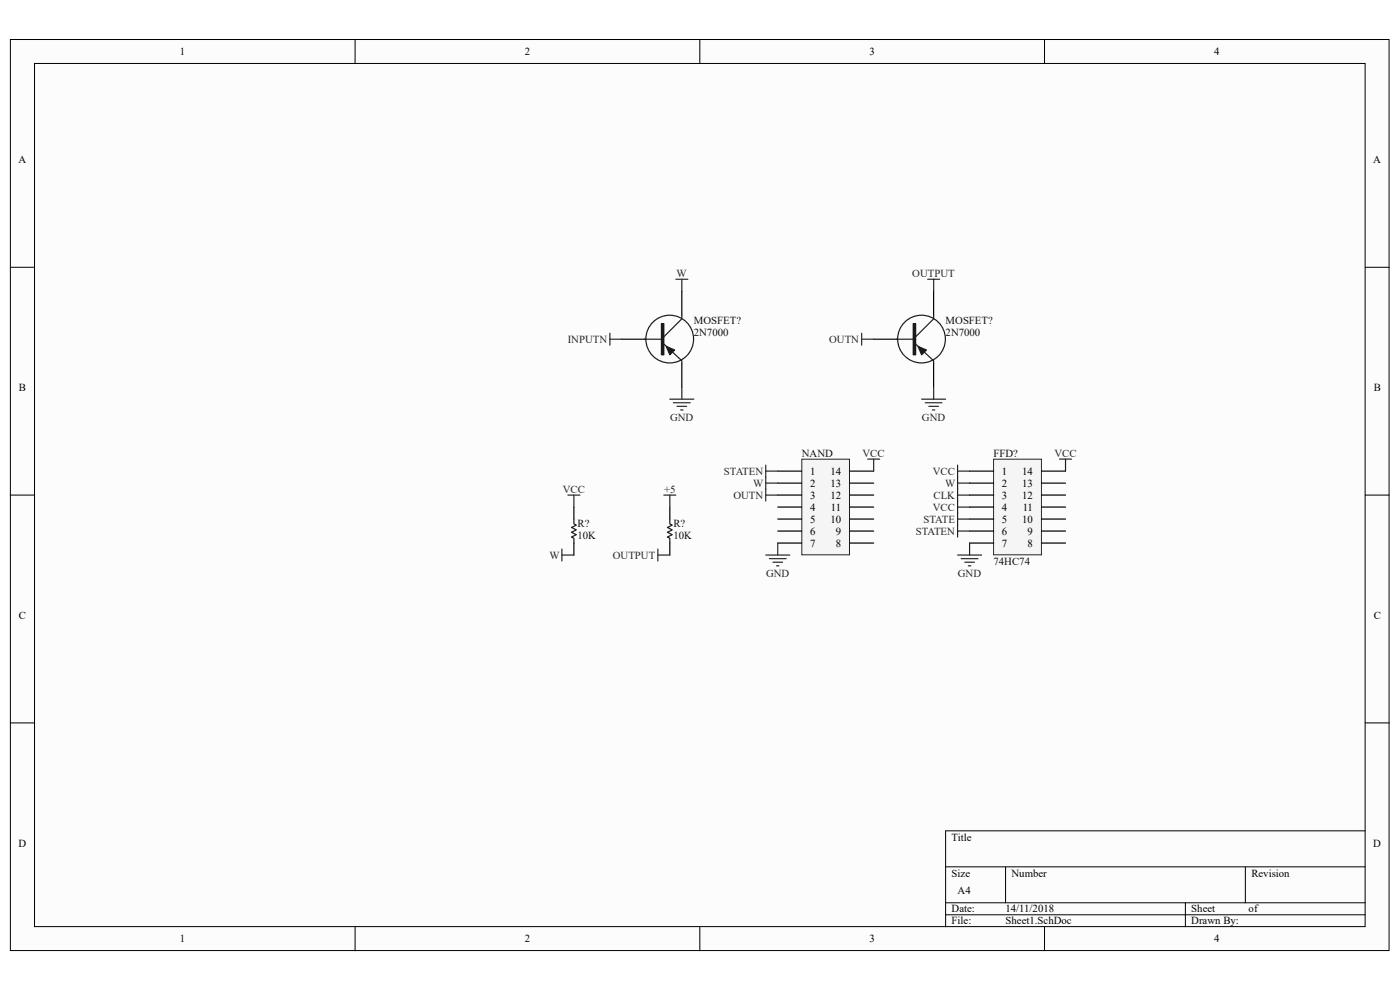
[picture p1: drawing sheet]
<svg xmlns="http://www.w3.org/2000/svg" width="297mm" height="210mm" viewBox="0 0 297 210" stroke-linecap="round" stroke-linejoin="round" font-family="sans-serif">
<path d="M2.2 8.4h292.5v193.2h-292.5z" fill="#fcfcfc"/>
<path d="M2.2 8.4h292.5v193.2h-292.5z" fill="none" stroke="#000" stroke-width=".21"/>
<path d="M7.4 13.5h282.2v183.1h-282.2z" fill="#fcfcfc"/>
<g fill="none" stroke="#000" stroke-width=".21">
<path d="M7.3 13.5h282.3v183.1h-282.3zM75.3 8.4v5.1M148.5 8.4v5.1M221.6 8.4v5.1M2.2 56.7h5.1M289.6 56.7h5.1M2.2 105h5.1M289.6 105h5.1M2.2 153.3h5.1M289.6 153.3h5.1M289.6 176.2h-89v20.4M75.3 196.6v5.1"/>
<path d="M148.5 196.6v5.1M200.6 183.9h89M200.6 191.5h89M200.6 194h89M213.3 183.9v7.6M221.6 196.6v5.1M251.5 191.5v5.1M264.2 183.9v7.6"/>
</g>
<path d="M131.9 72h5.1M144.6 61.8v5.1M144.6 77v5.1" fill="none" stroke="#000" stroke-width=".25"/>
<circle cx="142.1" cy="71.9" r="5.1" fill="none" stroke="#1c1c1c" stroke-width=".25"/>
<path d="M140.3 68.6h.5v6.7h-.5z" fill-rule="evenodd" fill="#1c1c1c"/>
<path d="M140.3 68.6h.5v6.7h-.5z" fill="none" stroke="#1c1c1c" stroke-width=".25"/>
<path d="M141.3 73.5l1.8 .7-1 1.1z" fill="#1c1c1c"/>
<g fill="none" stroke="#1c1c1c" stroke-width=".25">
<path d="M136.8 72h3.5M140.8 73l3.8 3.5v.5M141.3 73.5l1.8 .7-1 1.1zM144.6 66.9v.7l-3.8 3.8"/>
<circle cx="195.5" cy="71.9" r="5.1"/>
</g>
<path d="M143.4 59.2h2.5M144.6 59.2v2.6M129.4 70.7v2.5M129.4 72h2.5M142.1 84.7h5.1M142.9 85.4h3.5M143.6 86.2h2.1M144.4 87h.5M144.6 82.1v2.6" fill="none" stroke="#262626" stroke-width=".25"/>
<path d="M185.3 72h5.1M198.1 61.8v5.1M198.1 77v5.1" fill="none" stroke="#000" stroke-width=".25"/>
<path d="M193.7 68.6h.5v6.7h-.5z" fill-rule="evenodd" fill="#1c1c1c"/>
<path d="M193.7 68.6h.5v6.7h-.5z" fill="none" stroke="#1c1c1c" stroke-width=".25"/>
<path d="M194.8 73.5l1.7 .7-1 1.1z" fill="#1c1c1c"/>
<path d="M190.2 72h3.5M194.2 73l3.9 3.5v.5M194.8 73.5l1.7 .7-1 1.1zM198.1 66.9v.7l-3.9 3.8" fill="none" stroke="#1c1c1c" stroke-width=".25"/>
<path d="M196.8 59.2h2.5M198.1 59.2v2.6M182.8 70.7v2.5M182.8 72h2.5M195.5 84.7h5.1M196.3 85.4h3.5M197 86.2h2.1M197.8 87h.5M198.1 82.1v2.6" fill="none" stroke="#262626" stroke-width=".25"/>
<path d="M210.8 97.5h10.1v20.2h-10.1z" fill="#f5f5f5"/>
<path d="M210.8 97.4h10.1v20.3h-10.1z" fill="none" stroke="#262626" stroke-width=".21"/>
<g fill="none" stroke="#000" stroke-width=".25">
<path d="M205.7 99.9h5.1M221 99.9h5M205.7 102.5h5.1M205.7 105h5.1M205.7 107.6h5.1M205.7 110.1h5.1M205.7 112.7h5.1M205.7 115.2h5.1M221 102.5h5M221 105h5M221 107.6h5M221 110.1h5"/>
<path d="M221 112.7h5M221 115.2h5"/>
</g>
<path d="M170.1 97.5h10.1v20.2h-10.1z" fill="#f5f5f5"/>
<path d="M170.1 97.4h10.1v20.3h-10.1z" fill="none" stroke="#262626" stroke-width=".21"/>
<g fill="none" stroke="#000" stroke-width=".25">
<path d="M165 99.9h5.1M180.3 99.9h5M121.8 107.6v2.5M121.8 115.2v2.5M142.1 107.6v2.5M142.1 115.2v2.5M165 102.5h5.1M165 105h5.1M165 107.6h5.1M165 110.1h5.1M165 112.7h5.1M165 115.2h5.1"/>
<path d="M180.3 102.5h5M180.3 105h5M180.3 107.6h5M180.3 110.1h5M180.3 112.7h5M180.3 115.2h5"/>
</g>
<g fill="none" stroke="#262626" stroke-width=".25">
<path d="M162.4 99.9h2.6M162.4 98.7v7.6M184.1 97.4h2.5M185.3 97.4v2.5M203.1 98.7v15.2M203.1 99.9h2.6M224.8 97.4h2.5M226 97.4v2.5M119.2 117.7h2.6M119.2 116.5v2.5M120.5 105h2.5M121.8 105v2.6"/>
<path d="M139.6 117.7h2.5M139.6 116.5v2.5M140.8 105h2.6M142.1 105v2.6M162.4 117.7h5.1M162.4 102.5h2.6M162.4 105h2.6M163.2 118.5h3.6M164 119.3h2M165 115.2v2.5M203.1 117.7h5.1M203.1 107.6h2.6"/>
<path d="M203.1 110.1h2.6M203.1 112.7h2.6M203.1 102.5h2.6M203.1 105h2.6M203.9 118.5h3.6M204.7 119.3h2M205.7 115.2v2.5M164.7 120h.5M205.4 120h.5"/>
</g>
<path d="M121.8 110.1v1l.5 .3-1.1 .5 1.1 .5-1.1 .5 1.1 .5-1.1 .5 .6 .3v1M142.1 110.1v1l.5 .3-1 .5 1 .5-1 .5 1 .5-1 .5 .5 .3v1" fill="none" stroke="#1c1c1c" stroke-width=".25"/>
<g font-size="2.3">
<text x="38.2" y="11.7">1</text>
<text x="111.3" y="11.7">2</text>
<text x="184.4" y="11.7">3</text>
<text x="257.6" y="11.7">4</text>
<text x="3.9" y="34.6">A</text>
<text x="291.3" y="34.6">A</text>
<text x="4" y="82.9">B</text>
<text x="291.4" y="82.9">B</text>
<text x="171.9" y="100.7">1</text>
<text x="176.2" y="100.7">14</text>
<text x="212.6" y="100.7">1</text>
<text x="216.9" y="100.7">14</text>
<text x="171.9" y="103.3">2</text>
<text x="171.9" y="105.8">3</text>
<text x="176.2" y="105.8">12</text>
<text x="176.2" y="103.3">13</text>
<text x="212.6" y="103.3">2</text>
<text x="212.6" y="105.8">3</text>
<text x="216.9" y="105.8">12</text>
<text x="216.9" y="103.3">13</text>
<text x="171.9" y="108.3">4</text>
<text x="171.9" y="110.9">5</text>
<text x="171.9" y="113.4">6</text>
<text x="176.2" y="110.9">10</text>
<text x="176.3" y="108.3">11</text>
<text x="177.3" y="113.4">9</text>
<text x="212.6" y="108.3">4</text>
<text x="212.6" y="110.9">5</text>
<text x="212.6" y="113.4">6</text>
<text x="216.9" y="110.9">10</text>
<text x="217" y="108.3">11</text>
<text x="218" y="113.4">9</text>
<text x="171.9" y="116">7</text>
<text x="177.3" y="116">8</text>
<text x="212.6" y="116">7</text>
<text x="218" y="116">8</text>
<text x="4" y="131.2">C</text>
<text x="291.4" y="131.2">C</text>
<text x="3.9" y="179.6">D</text>
<text x="201.9" y="178.3">Title</text>
<text x="291.3" y="179.6">D</text>
<text x="201.9" y="185.9">Size</text>
<text x="214.6" y="185.9">Number</text>
<text x="265.5" y="185.9">Revision</text>
<text x="203.2" y="189.7">A4</text>
<text x="201.9" y="193.5">Date:</text>
<text x="201.9" y="196.1">File:</text>
<text x="213.3" y="193.5">14/11/2018</text>
<text x="213.3" y="196.1">Sheet1.SchDoc</text>
<text x="252.7" y="193.5">Sheet</text>
<text x="252.7" y="196.1">Drawn By:</text>
<text x="264.9" y="193.5">of</text>
<text x="38.2" y="199.9">1</text>
<text x="111.3" y="199.9">2</text>
<text x="184.4" y="199.9">3</text>
<text x="257.6" y="199.9">4</text>
</g>
<g font-size="2.3" fill="#262626">
<text x="143.5" y="58.8">W</text>
<text x="193.5" y="58.8">OUTPUT</text>
<text x="120.4" y="72.7">INPUTN</text>
<text x="175.9" y="72.7">OUTN</text>
<text x="142.2" y="89.3">GND</text>
<text x="195.6" y="89.3">GND</text>
<text x="153.6" y="100.7">STATEN</text>
<text x="183" y="96.9">VCC</text>
<text x="197.9" y="100.7">VCC</text>
<text x="223.7" y="96.9">VCC</text>
<text x="119.4" y="104.5">VCC</text>
<text x="140.9" y="104.5">+5</text>
<text x="155.6" y="105.8">OUTN</text>
<text x="159.8" y="103.3">W</text>
<text x="198" y="105.8">CLK</text>
<text x="200.5" y="103.3">W</text>
<text x="194.3" y="113.4">STATEN</text>
<text x="195.9" y="110.9">STATE</text>
<text x="197.9" y="108.3">VCC</text>
<text x="116.5" y="118.5">W</text>
<text x="130" y="118.5">OUTPUT</text>
<text x="162.5" y="122.3">GND</text>
<text x="203.2" y="122.3">GND</text>
</g>
<g font-size="2.3" fill="#0e0e0e">
<text x="147.2" y="68.7">MOSFET?</text>
<text x="147.2" y="71.2">2N7000</text>
<text x="200.6" y="68.7">MOSFET?</text>
<text x="200.6" y="71.2">2N7000</text>
<text x="170.1" y="96.9">NAND</text>
<text x="210.8" y="96.9">FFD?</text>
<text x="122.5" y="111.9">R?</text>
<text x="142.9" y="111.9">R?</text>
<text x="122.5" y="114.4">10K</text>
<text x="142.9" y="114.4">10K</text>
<text x="210.8" y="119.8">74HC74</text>
</g>
</svg>
